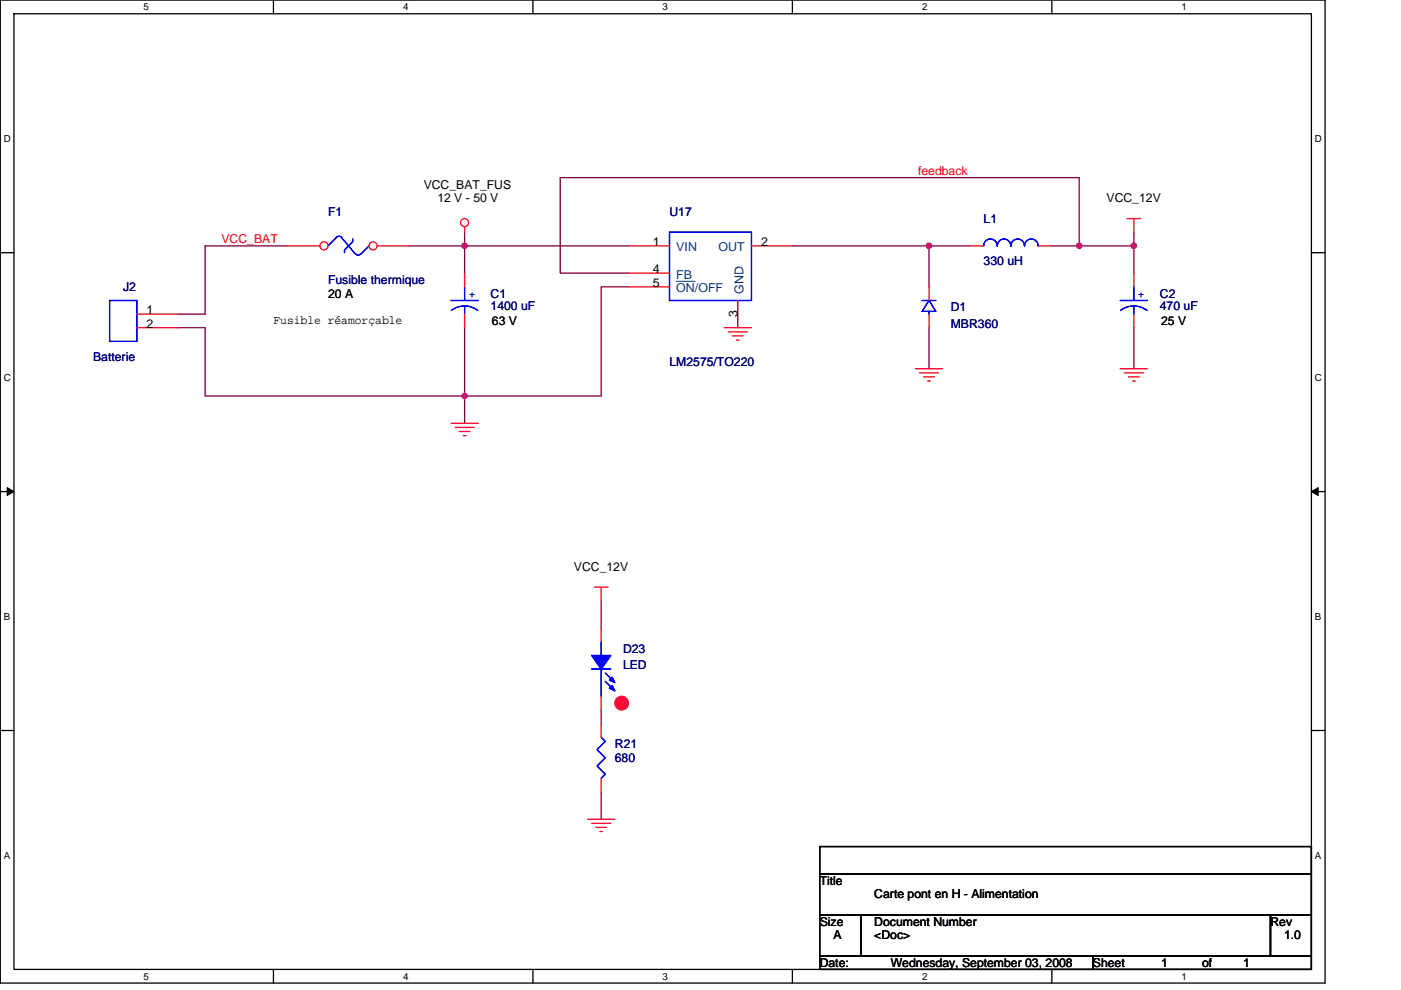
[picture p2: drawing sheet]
<svg xmlns="http://www.w3.org/2000/svg" width="297mm" height="210mm" viewBox="0 0 297 210" stroke-linecap="round" stroke-linejoin="round" font-family="sans-serif">
<path d="M.1 0h280.8v208.5h-280.8zM3 2.9h275v202.7h-275z" fill="none" stroke="#000" stroke-width=".28"/>
<g fill="#fff">
<path d="M30.5 .3h1.1v2.3h-1.1z"/>
<path d="M30.5 205.9h1.1v2.3h-1.1z"/>
</g>
<path d="M58 0v2.9M58 205.6v2.9" fill="none" stroke="#000" stroke-width=".28"/>
<g fill="#fff">
<path d="M85.5 .3h1.1v2.3h-1.1z"/>
<path d="M85.5 205.9h1.1v2.3h-1.1z"/>
</g>
<path d="M113 0v2.9M113 205.6v2.9" fill="none" stroke="#000" stroke-width=".28"/>
<g fill="#fff">
<path d="M140.5 .3h1.1v2.3h-1.1z"/>
<path d="M140.5 205.9h1.1v2.3h-1.1z"/>
</g>
<path d="M168 0v2.9M168 205.6v2.9" fill="none" stroke="#000" stroke-width=".28"/>
<g fill="#fff">
<path d="M195.5 .3h1.2v2.3h-1.2z"/>
<path d="M195.5 205.9h1.2v2.3h-1.2z"/>
</g>
<path d="M223 0v2.9M223 205.6v2.9" fill="none" stroke="#000" stroke-width=".28"/>
<g fill="#fff">
<path d="M250.5 .3h1.2v2.3h-1.2z"/>
<path d="M250.5 205.9h1.2v2.3h-1.2z"/>
<path d="M.8 28.3h1.5v2.3h-1.5z"/>
<path d="M278.8 28.3h1.5v2.3h-1.5z"/>
<path d="M.8 78.9h1.5v2.3h-1.5z"/>
<path d="M278.8 78.9h1.5v2.3h-1.5z"/>
</g>
<path d="M.1 53.6h2.9M278 53.6h2.9" fill="none" stroke="#000" stroke-width=".28"/>
<g fill="#fff">
<path d="M.8 129.6h1.4v2.3h-1.4z"/>
<path d="M278.8 129.6h1.4v2.3h-1.4z"/>
</g>
<path d="M.1 104.3h2.9M278 104.3h2.9" fill="none" stroke="#000" stroke-width=".28"/>
<path d="M1.5 103.4l1.5 .9-1.5 .8zM278 104.3l1.5-.9v1.7z" fill="#000" stroke="#000" stroke-width=".21"/>
<g fill="#fff">
<path d="M.8 180.3h1.4v2.3h-1.4z"/>
<path d="M278.8 180.3h1.4v2.3h-1.4z"/>
</g>
<path d="M.1 154.9h2.9M278 154.9h2.9M173.8 179.6h104.2v5.7h-104.2zM173.8 194h8.7v8.7h-8.7zM173.8 185.3h104.2v8.7h-104.2zM182.5 194h86.9v8.7h-86.9zM269.4 194h8.6v8.7h-8.6zM173.8 202.7h57.9v2.9h-57.9zM231.7 202.7h46.3v2.9h-46.3z" fill="none" stroke="#000" stroke-width=".28"/>
<g fill="none" stroke="#800040" stroke-width=".28">
<path d="M60.9 52.2h-17.4v14.4h-5.8M86.9 52.2h11.6M98.5 52.2v5.7M98.5 49.3v2.9M98.5 52.2h34.8M168 52.2h29M197 52.2h8.7M197 52.2v8.6M223 52.2h5.8M228.8 52.2v-14.5h-110v20.2h14.5M228.8 52.2h11.6M240.4 52.2v5.7"/>
<path d="M240.4 49.3v2.9M37.7 69.5h5.8v14.5h55M98.5 69.5v14.5M133.3 60.8h-5.8v23.2h-29M156.4 63.7v5.8M197 69.5v8.7M240.4 69.5v8.7M98.5 84v5.8M127.5 127.4v5.8M127.5 150.6v2.9M127.5 168v5.8"/>
</g>
<g fill="#f0f" stroke="#f0f" stroke-width=".28">
<circle cx="98.5" cy="52.1" r=".57"/>
<circle cx="240.4" cy="52.1" r=".57"/>
<circle cx="197" cy="52.1" r=".57"/>
<circle cx="228.8" cy="52.1" r=".57"/>
<circle cx="98.5" cy="84" r=".57"/>
</g>
<g fill="none" stroke="#f00" stroke-width=".28">
<path d="M98.5 48.1v1.2M133.3 52.2h8.6M133.3 57.9h8.6M159.3 52.2h8.7M238.9 46.4h2.9M240.4 46.4v2.9M133.3 60.8h8.6M153.5 69.5h5.8M154.4 70.4h4.1M155.3 71.2h2.3M156.1 72.1h.6M156.4 63.7h.1"/>
<path d="M194.1 78.2h5.8M194.9 79.1h4.1M195.8 79.9h2.3M197 60.8v2.9M197 66.6v2.9M237.5 78.2h5.8M238.4 79.1h4M239.2 79.9h2.4M95.6 89.8h5.8M96.5 90.7h4M97.4 91.5h2.3M98.2 92.4h.6"/>
<path d="M196.7 80.8h.5M240.1 80.8h.6M126 124.5h2.9M127.5 124.5v2.9M127.5 133.2v2.9M127.5 147.7v2.9M124.6 173.8h5.8M125.5 174.6h4M126.3 175.5h2.3M127.2 176.4h.6"/>
<circle cx="98.5" cy="47.2" r=".86"/>
</g>
<circle cx="131.8" cy="149.1" r="1.44" fill="#f00" stroke="#f00" stroke-width=".28"/>
<g fill="none" stroke="#00f" stroke-width=".28">
<path d="M71.3 50.4l-1.7 1.8M72.5 50.4l2.9 3.5M72.5 50.4l-.6-.3-.7 .3M74.8 50.7v.6l-1.8 1.7v.6M76.4 53.8a.55 .55 0 0 1-.5 .3 .55 .55 0 0 1-.5-.3M78.2 52.2l-1.7 1.7M141.9 49.3h17.4v14.4h-17.4zM195.5 63.7h2.9M197 63.7l1.4 2.3h-2.9zM197 66v.6M127.5 136.1v2.9M125.5 141.9h4"/>
<path d="M127.5 141.9v5.8M128.3 142.8l1.8 1.7M128.3 144.5l1.8 1.8"/>
</g>
<g fill="#00f" stroke="#00f" stroke-width=".28">
<path d="M125.5 139h4l-2 2.9z" fill-rule="evenodd"/>
<path d="M129.2 146l.6-.6 .6 1.1z" fill-rule="evenodd"/>
<path d="M129.8 143.6l.6 1.2-1.2-.6z" fill-rule="evenodd"/>
<path d="M125.5 139h4l-2 2.9z" fill-rule="evenodd"/>
<path d="M129.2 146l.6-.6 .6 1.1z" fill-rule="evenodd"/>
<path d="M129.8 143.6l.6 1.2-1.2-.6z" fill-rule="evenodd"/>
</g>
<path d="M143.4 59.7h3.9" fill="none" stroke="#004080" stroke-width=".21"/>
<circle cx="68.7" cy="52.1" r=".86" fill="#fff" stroke="#f00" stroke-width=".28"/>
<path d="M60.9 52.2h6.9" fill="none" stroke="#f00" stroke-width=".28"/>
<circle cx="79.1" cy="52.1" r=".86" fill="#fff" stroke="#f00" stroke-width=".28"/>
<path d="M80 52.2h6.9M98.5 57.9v2.9M205.7 52.2h2.9M220.1 52.2h2.9M240.4 57.9v2.9M29 66.6h8.7M29 69.5h8.7M98.5 66.6v2.9M240.4 66.6v2.9M127.5 153.5v2.9M127.5 165.1v2.9" fill="none" stroke="#f00" stroke-width=".28"/>
<path d="M208.6 52.1a1.42 1.42 0 0 1 1.4-1.4 1.44 1.44 0 0 1 1.4 1.4h.1a1.43 1.43 0 0 1 1.4-1.4 1.43 1.43 0 0 1 1.4 1.4M214.3 52.1a1.43 1.43 0 0 1 1.5-1.4 1.44 1.44 0 0 1 1.4 1.4 1.43 1.43 0 0 1 1.5-1.4 1.44 1.44 0 0 1 1.4 1.4M23.2 63.7h5.8v8.7h-5.8zM95.6 63.7h5.8M95.7 65.8l1.3-.7 1.5-.2 1.5 .2 1.3 .7M98.5 64.9v1.7M98.5 60.8v2.9M237.5 63.7h5.8M237.6 65.8l1.3-.7 1.5-.2 1.5 .2 1.3 .7M240.4 64.9v1.7M240.4 60.8v2.9M127.5 156.4l.8 .8-1.7 1.8 1.7 1.7-1.7 1.8 1.7 1.7-.8 .9" fill="none" stroke="#00f" stroke-width=".28"/>
<g fill="#f0f" stroke="#f0f" stroke-width=".28">
<circle cx="98.5" cy="52.1" r=".57"/>
<circle cx="240.4" cy="52.1" r=".57"/>
<circle cx="197" cy="52.1" r=".57"/>
<circle cx="228.8" cy="52.1" r=".57"/>
<circle cx="98.5" cy="84" r=".57"/>
</g>
<g font-size="2.6">
<text x="89.8" y="40">VCC_BAT_FUS</text>
<text x="92.7" y="42.9">12 V - 50 V</text>
<text x="234.6" y="42.9">VCC_12V</text>
<text x="138.4" y="52.1">1</text>
<text x="161.4" y="52.1">2</text>
<text x="138.4" y="57.9">4</text>
<text x="69.6" y="63.2">20 A</text>
<text x="138.4" y="60.8">5</text>
<text x="31" y="66.6">1</text>
<text x="31" y="69.5">2</text>
<text x="58" y="68.7">Fusible réamorçable</text>
<text x="104.3" y="69">63 V</text>
<text x="156.4" y="67.2" transform="rotate(-90 156.4 67.2)">3</text>
<text x="246.2" y="69">25 V</text>
<text x="121.7" y="121.1">VCC_12V</text>
<text x="173.8" y="187.7">Title</text>
<text x="185.4" y="190.6">Carte pont en H - Alimentation</text>
<text x="173.8" y="196.4">Size</text>
<text x="185.4" y="196.4">Document Number</text>
<text x="269.4" y="196.4">Rev</text>
<text x="176.7" y="199.3">A</text>
<text x="185.4" y="199.3">&lt;Doc&gt;</text>
<text x="272.2" y="199.3">1.0</text>
<text x="173.8" y="205">Date:</text>
<text x="188.9" y="205">Wednesday, September 03, 2008</text>
<text x="231.7" y="205">Sheet</text>
<text x="246.2" y="205">1</text>
<text x="254.9" y="205">of</text>
<text x="263.6" y="205">1</text>
</g>
<g font-size="2.6" fill="#f00">
<text x="194.6" y="37.1">feedback</text>
<text x="47" y="51.6">VCC_BAT</text>
</g>
<g font-size="2.6" fill="#000080">
<text x="69.6" y="45.8">F1</text>
<text x="141.9" y="45.8">U17</text>
<text x="208.6" y="47.2">L1</text>
<text x="208.6" y="56.2">330 uH</text>
<text x="26.1" y="61.7">J2</text>
<text x="69.6" y="60.3">Fusible thermique</text>
<text x="104" y="63.2">C1</text>
<text x="104" y="65.8">1400 uF</text>
<text x="245.9" y="63.2">C2</text>
<text x="245.9" y="65.8">470 uF</text>
<text x="201.6" y="66.1">D1</text>
<text x="201.6" y="69.5">MBR360</text>
<text x="19.7" y="76.5">Batterie</text>
<text x="141.9" y="77.6">LM2575/TO220</text>
<text x="132.1" y="138.5">D23</text>
<text x="132.1" y="141.9">LED</text>
<text x="130.4" y="158.7">R21</text>
<text x="130.4" y="161.6">680</text>
</g>
<g font-size="2.6" fill="#004080">
<text x="143.4" y="53.3">VIN</text>
<text x="152.3" y="53.3">OUT</text>
<text x="143.4" y="59.1">FB</text>
<text x="143.4" y="62">ON/OFF</text>
<text x="157.6" y="62.3" transform="rotate(-90 157.6 62.3)">GND</text>
</g>
<g font-size="2.6" fill="#00f">
<text x="99.4" y="63.2">+</text>
<text x="241.3" y="63.2">+</text>
</g>
<g font-size="2.1">
<text x="30.5" y="2.2">5</text>
<text x="85.5" y="2.2">4</text>
<text x="140.5" y="2.2">3</text>
<text x="195.5" y="2.2">2</text>
<text x="250.5" y="2.2">1</text>
<text x=".8" y="30.1">D</text>
<text x="278.8" y="30.1">D</text>
<text x=".8" y="80.8">C</text>
<text x="278.8" y="80.8">C</text>
<text x=".8" y="131.4">B</text>
<text x="278.8" y="131.4">B</text>
<text x=".8" y="182.1">A</text>
<text x="278.8" y="182.1">A</text>
<text x="30.5" y="207.8">5</text>
<text x="85.5" y="207.8">4</text>
<text x="140.5" y="207.8">3</text>
<text x="195.5" y="207.8">2</text>
<text x="250.5" y="207.8">1</text>
</g>
</svg>
